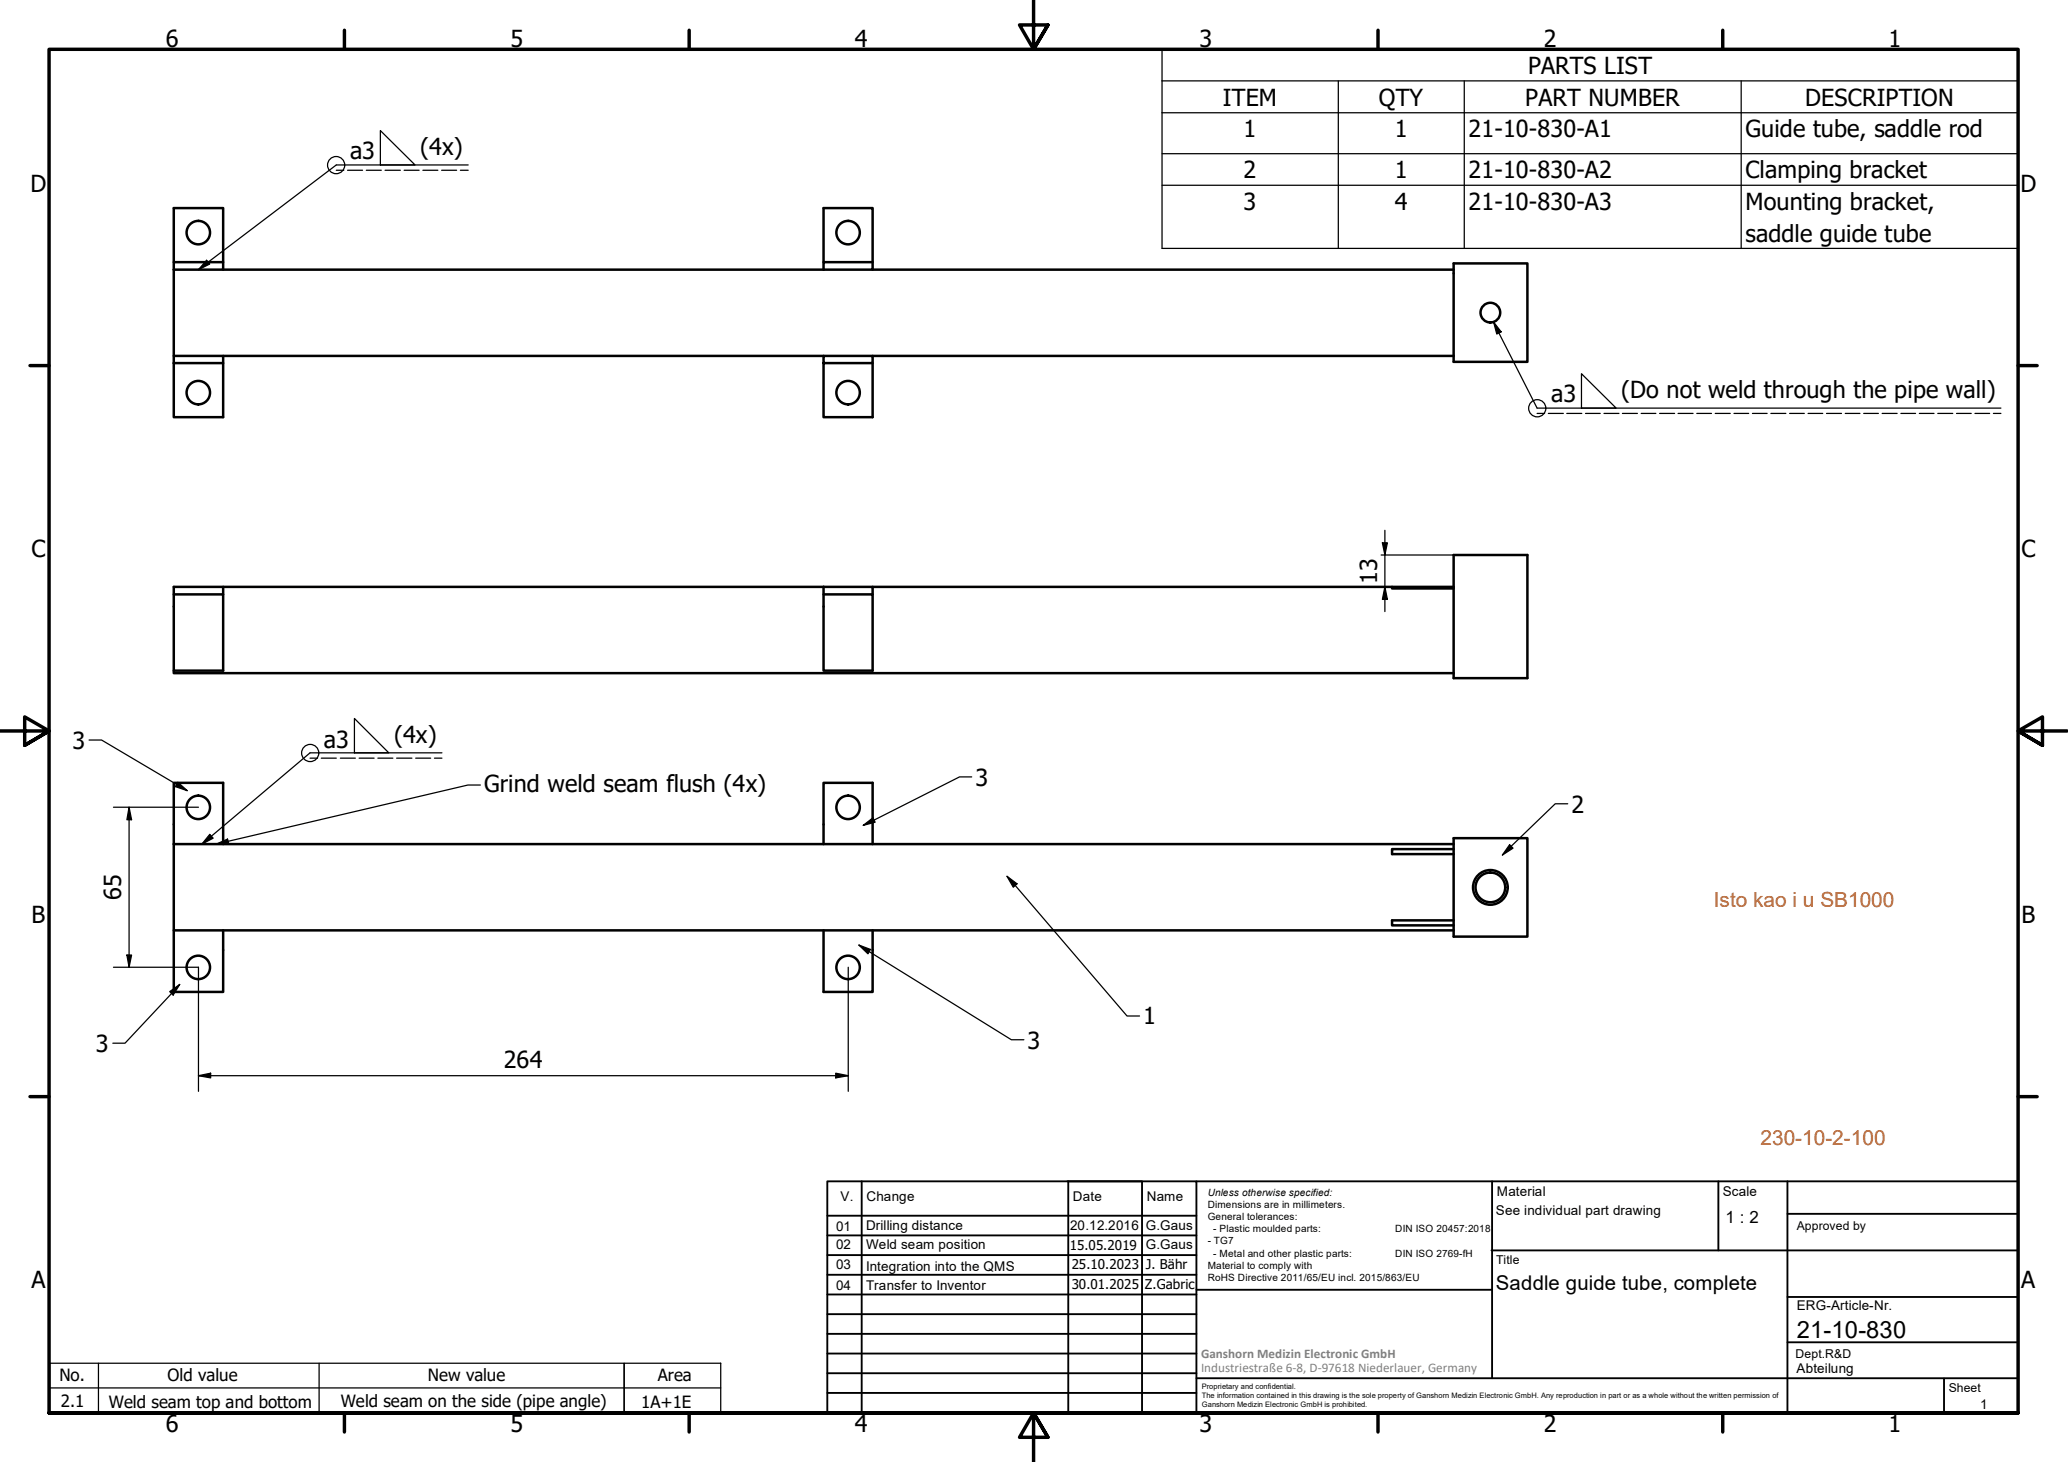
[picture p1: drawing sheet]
<svg xmlns="http://www.w3.org/2000/svg" width="420mm" height="297mm" viewBox="0 0 420 297" stroke-linecap="round" stroke-linejoin="round" font-family="sans-serif">
<!-- layer: Visible (ISO) -->
<g fill="none" stroke="#000" stroke-width=".51">
<path d="M35.3 54.8v17.5M35.3 53.3v-11h10v12.5h-10M45.3 53.3h-10v1.5M45.3 54.8h122M167.3 53.3v-11h10v12.5h-10M177.3 53.3h-10v1.5M177.3 54.8h118M295.3 53.5h15v20h-15zM35.3 73.8h10v-1.5h-10v12.5h10v-11M45.3 72.3h122M167.3 73.8h10v-1.5h-10v12.5h10v-11M177.3 72.3h118"/>
<path d="M45.3 119.2h122M167.3 119.2v17.1h10v-15.5h-10M167.3 119.2h10v1.6M177.3 119.2h118M282.8 119.2v.4h12.5M295.3 112.8h15v25h-15zM35.3 120.8h10v2.4v13.1h-10v-17.1h10v1.6M35.3 136.3v.5h260M35.3 171.5v-12.4h10v12.4M35.3 171.5h260M35.3 171.5v17.5h260M167.3 171.5v-12.4h10v12.4"/>
<path d="M295.3 172.5h-12.5v1h12.5M295.3 170.3h15v20h-15zM35.3 189v12.5h10v-12.5M167.3 189v12.5h10v-12.5M295.3 187h-12.5v1h12.5"/>
<circle cx="40.3" cy="47.3" r="2.38"/>
<circle cx="172.3" cy="47.3" r="2.38"/>
<circle cx="40.3" cy="79.8" r="2.38"/>
<circle cx="172.3" cy="79.8" r="2.38"/>
<circle cx="302.8" cy="63.5" r="2"/>
<circle cx="40.3" cy="164" r="2.38"/>
<circle cx="172.3" cy="164" r="2.38"/>
<circle cx="40.3" cy="196.5" r="2.38"/>
<circle cx="172.3" cy="196.5" r="2.38"/>
<circle cx="302.8" cy="180.3" r="3.5"/>
<circle cx="302.8" cy="180.3" r="3"/>
</g>
<!-- layer: Symbol (ISO) -->
<g fill="none" stroke="#000" stroke-width=".25">
<path d="M236.1 16.4v34.1h173.9v-27.6M236.1 16.4v-6.4h173.9v6.4M236.1 16.4h173.9v6.5M271.9 16.4v34.1M297.5 16.4v34.1M353.8 16.4v34.1M68.3 34.6h1.5M70.6 34.6h3.1M74.4 34.6h3.1M77.3 26.5l7 7h-7zM78.2 34.6h3.1M82.1 34.6h3.1"/>
<path d="M85.9 34.6h3.1M89.7 34.6h3.1M93.5 34.6h1.6M95.1 33.5h-26.8l-28 21.3M236.1 22.9h173.9M236.1 31.2h173.9M236.1 37.6h173.9M42 52.9l.6 .7-2.3 1.2zM303.5 65.5l1.5 1.9-.9 .5zM303.5 65.5l8.8 17.4h94.2M321.3 75.9l7.1 7h-7.1zM312.3 84h1.5"/>
<path d="M314.6 84h3M318.3 84h3.1M322.1 84h3M325.9 84h3M329.6 84h3.1M333.4 84h3M337.2 84h3M340.9 84h3.1M344.7 84h3M348.5 84h3M352.3 84h3M356 84h3"/>
<path d="M359.8 84h3M363.6 84h3M367.3 84h3M371.1 84h3M374.9 84h3M378.7 84h2.9M382.4 84h3M386.2 84h3M390 84h2.9M393.7 84h3M397.5 84h3M401.3 84h2.9"/>
<path d="M405 84h1.5M18.1 150.4h2.5l17.4 10.2M36.1 158.9l1.9 1.7-2.4-.8zM63 154h1.5M65.3 154h3M69.2 154h3M72 146l7 7h-7zM73 154h3M76.8 154h3M80.6 154h3.1M84.5 154h3M88.3 154h1.5"/>
<path d="M89.8 153h-26.8l-22 18.5M97.6 159.5h-2.5l-51.2 12M197.4 157.8h-2.5l-19.5 9.9M42.6 169.5l.7 .8-2.3 1.2zM43.9 171.5l2.3-1 .3 .9zM175.4 167.7l2-1.5 .4 .9zM204.6 178l2 1.6-.7 .7zM204.6 178l24.4 28.4h2.5M306.7 171.6l.7 .7-2.2 1.4zM318.5 163.3h-2.5l-10.8 10.4M174.5 192l31 19.3h2.5M174.5 192l2.3 .9-.5 .9z"/>
<path d="M34.5 201.5l2-1.5-1.3 2.2zM36.5 200l-11.1 11.9h-2.5"/>
<circle cx="68.3" cy="33.5" r="1.75"/>
<circle cx="312.3" cy="82.9" r="1.75"/>
<circle cx="63" cy="153" r="1.75"/>
</g>
<!-- layer: Border (ISO) -->
<g fill="none" stroke="#000" stroke-width=".7">
<path d="M70 6.1v3.9M140 6.1v3.9M210 0v10l-2.9-4.9h5.8l-2.9 4.9 2.9-4.9M280 6.1v3.9M350 6.1v3.9M6.1 74.3h3.9M410 74.3h3.9M0 148.5h10l-5-2.8v5.7l5-2.9-5 2.9M420 148.5h-10l5-2.8v5.7l-5-2.9 5 2.9M6.1 222.8h3.9M410 222.8h3.9M10 287.1v-277.1h400v277.1h-400h400"/>
<path d="M70 287.1v3.8M140 287.1v3.8M212.9 292l-2.9-4.9 2.9 4.9h-5.8l2.9-4.9v9.9M280 287.1v3.8M350 287.1v3.8"/>
</g>
<!-- layer: TitleBlock -->
<g fill="none" stroke="#000" stroke-width=".38">
<path d="M168.1 251h75M168.1 247h75M168.1 255h75M168.1 259h75M175.1 240v47M216.9 240h15M217 240v47M232 240v47M243.1 240.1v46.9h-75v-47h241.9v47.1h-167M303 254h107M303.1 240v40M349.1 240v14"/>
<path d="M363.2 240v47.1M363.2 246.6h46.8M168.1 271h75M168.1 263h75M168.1 267h75M168.1 275h75M168.1 279h75M243.1 262.1h60M363.2 272.7h46.8M363.2 263.5h46.8M168.1 283h75M216.9 287h15"/>
<path d="M243.1 280h166.9M395 280.1v7"/>
</g>
<!-- layer: Sketch Geometry (ISO) -->
<path d="M10.1 277h116.7v10h-116.7zM20 277v10M64.8 277v10M126.8 277h19.6v10h-19.6zM10.1 282h136.3" fill="none" stroke="#000" stroke-width=".25"/>
<!-- layer: Dimension (ISO) -->
<g fill="none" stroke="#000" stroke-width=".25">
<path d="M280.6 119.2h2.2M280.6 112.8h14.7M280.9 110.3h1l-.5 2.5zM281.4 107.7v16.6M281.4 119.2l.5 2.6h-1zM23.1 164h17.2M26.2 164v32.5M26.2 164l.5 2.5h-.9zM23.1 196.5h17.2v25.2M25.8 194h.9l-.5 2.5zM172.3 196.5v25.2M40.3 218.6l2.5-.6v1z"/>
<path d="M40.3 218.6h132M169.8 218l2.5 .6-2.5 .4z"/>
</g>
<path d="M280.9 110.3h1l-.5 2.5zM281.4 119.2l.5 2.6h-1zM26.2 164l.5 2.5h-.9zM25.8 194h.9l-.5 2.5zM40.3 218.6l2.5-.6v1zM169.8 218l2.5 .6-2.5 .4z" fill="#000"/>
<!-- layer: Symbol (ISO) -->
<path d="M42 52.9l.6 .7-2.3 1.2zM303.5 65.5l1.5 1.9-.9 .5zM36.1 158.9l1.9 1.7-2.4-.8zM42.6 169.5l.7 .8-2.3 1.2zM43.9 171.5l2.3-1 .3 .9zM175.4 167.7l2-1.5 .4 .9zM204.6 178l2 1.6-.7 .7zM306.7 171.6l.7 .7-2.2 1.4zM174.5 192l2.3 .9-.5 .9zM34.5 201.5l2-1.5-1.3 2.2z" fill="#000"/>
<g font-size="4.8">
<text x="33.7" y="9.6">6</text>
<text x="103.7" y="9.6">5</text>
<text x="173.7" y="9.6">4</text>
<text x="243.7" y="9.6">3</text>
<text x="313.7" y="9.6">2</text>
<text x="383.7" y="9.6">1</text>
<text x="310.5" y="15">PARTS LIST</text>
<text x="248.5" y="21.4">ITEM</text>
<text x="280.2" y="21.4">QTY</text>
<text x="309.9" y="21.4">PART NUMBER</text>
<text x="366.8" y="21.4">DESCRIPTION</text>
<text x="252.7" y="27.9">1</text>
<text x="283.4" y="27.9">1</text>
<text x="298.4" y="27.9">21-10-830-A1</text>
<text x="354.6" y="27.9">Guide tube, saddle rod</text>
<text x="71.1" y="32.4">a3</text>
<text x="85.3" y="31.5">(4x)</text>
<text x="6.2" y="38.9">D</text>
<text x="252.7" y="36.2">2</text>
<text x="283.4" y="36.2">1</text>
<text x="298.4" y="36.2">21-10-830-A2</text>
<text x="354.6" y="36.2">Clamping bracket</text>
<text x="410.5" y="38.9">D</text>
<text x="252.7" y="42.7">3</text>
<text x="283.4" y="42.6">4</text>
<text x="298.4" y="42.7">21-10-830-A3</text>
<text x="354.6" y="42.7">Mounting bracket,</text>
<text x="354.6" y="49.1">saddle guide tube</text>
<text x="315.2" y="81.8">a3</text>
<text x="329.4" y="80.9">(Do not weld through the pipe wall)</text>
<text x="6.4" y="113.1">C</text>
<text x="410.7" y="113.1">C</text>
<text x="279.8" y="118.6" transform="rotate(-90 279.8 118.6)">13</text>
<text x="14.7" y="152.1">3</text>
<text x="65.8" y="151.9">a3</text>
<text x="80.1" y="151">(4x)</text>
<text x="98.4" y="160.9">Grind weld seam flush (4x)</text>
<text x="198.2" y="159.6">3</text>
<text x="319.3" y="165.1">2</text>
<text x="24.6" y="182.9" transform="rotate(-90 24.6 182.9)">65</text>
<text x="6.4" y="187.4">B</text>
<text x="410.7" y="187.4">B</text>
<text x="232.3" y="208.1">1</text>
<text x="19.5" y="213.7">3</text>
<text x="208.8" y="213">3</text>
<text x="102.4" y="216.9">264</text>
<text x="6.4" y="261.7">A</text>
<text x="410.7" y="261.7">A</text>
<text x="365.1" y="271.9">21-10-830</text>
<text x="33.7" y="290.9">6</text>
<text x="103.7" y="290.9">5</text>
<text x="173.7" y="290.9">4</text>
<text x="243.7" y="290.9">3</text>
<text x="313.7" y="290.9">2</text>
<text x="383.7" y="290.9">1</text>
</g>
<g font-size="4.2" fill="#ff6200">
<text x="348.2" y="184.3">Isto kao i u SB1000</text>
<text x="357.7" y="232.6">230-10-2-100</text>
</g>
<text font-size="4.1" x="303.9" y="262.2">Saddle guide tube, complete</text>
<g font-size="3.4">
<text x="350.6" y="248.5">1 : 2</text>
<text x="12.1" y="280.5">No.</text>
<text x="34" y="280.6">Old value</text>
<text x="86.9" y="280.6">New value</text>
<text x="133.7" y="280.5">Area</text>
<text x="12.4" y="285.8">2.1</text>
<text x="22.1" y="286">Weld seam top and bottom</text>
<text x="69.2" y="285.9">Weld seam on the side (pipe angle)</text>
<text x="130.2" y="286.1">1A+1E</text>
</g>
<g font-size="2.7">
<text x="170.8" y="244">V.</text>
<text x="176" y="244">Change</text>
<text x="218" y="244">Date</text>
<text x="233" y="244">Name</text>
<text x="304.1" y="243">Material</text>
<text x="350" y="243.1">Scale</text>
<text x="169.9" y="250">01</text>
<text x="176" y="249.9">Drilling distance</text>
<text x="217.4" y="250">20.12.2016</text>
<text x="232.8" y="250">G.Gaus</text>
<text x="303.9" y="246.8">See individual part drawing</text>
<text x="169.9" y="253.9">02</text>
<text x="169.9" y="257.9">03</text>
<text x="176" y="253.9">Weld seam position</text>
<text x="217.4" y="253.9">15.05.2019</text>
<text x="217.7" y="257.9">25.10.2023</text>
<text x="232.8" y="257.8">J. Bähr</text>
<text x="232.8" y="253.9">G.Gaus</text>
<text x="169.9" y="262.1">04</text>
<text x="176" y="258.3">Integration into the QMS</text>
<text x="176" y="262.1">Transfer to Inventor</text>
<text x="217.7" y="262">30.01.2025 Z.Gabric</text>
<text x="365.1" y="266.1">ERG-Article-Nr.</text>
<text x="365" y="279">Abteilung</text>
<text x="402.3" y="286.2">1</text>
</g>
<g font-size="2.7" fill="#808080">
<text x="244" y="275.8">Ganshorn Medizin Electronic GmbH</text>
<text x="244" y="278.7">Industriestraße 6-8, D-97618 Niederlauer, Germany</text>
</g>
<g font-size="2.5">
<text x="365.1" y="249.9">Approved by</text>
<text x="304" y="256.8">Title</text>
<text x="364.8" y="275.8">Dept.R&amp;D</text>
<text x="395.9" y="282.9">Sheet</text>
</g>
<g font-size="2">
<text x="245.4" y="242.9">Unless otherwise specified:</text>
<text x="245.4" y="245.4">Dimensions are in millimeters.</text>
<text x="245.4" y="247.9">General tolerances:</text>
<text x="246.5" y="250.4">- Plastic moulded parts:</text>
<text x="283.5" y="250.4">DIN ISO 20457:2018</text>
<text x="245.4" y="252.8">- TG7</text>
<text x="245.4" y="257.9">Material to comply with</text>
<text x="246.5" y="255.4">- Metal and other plastic parts:</text>
<text x="283.5" y="255.4">DIN ISO 2769-fH</text>
<text x="245.4" y="260.3">RoHS Directive 2011/65/EU incl. 2015/863/EU</text>
</g>
<g font-size="1.5">
<text x="244.2" y="282.2">Proprietary and confidential.</text>
<text x="244.2" y="284">The information contained in this drawing is the sole property of Ganshorn Medizin Electronic GmbH. Any reproduction in part or as a whole without the written permission of</text>
<text x="244.2" y="285.8">Ganshorn Medizin Electronic GmbH is prohibited.</text>
</g>
</svg>
